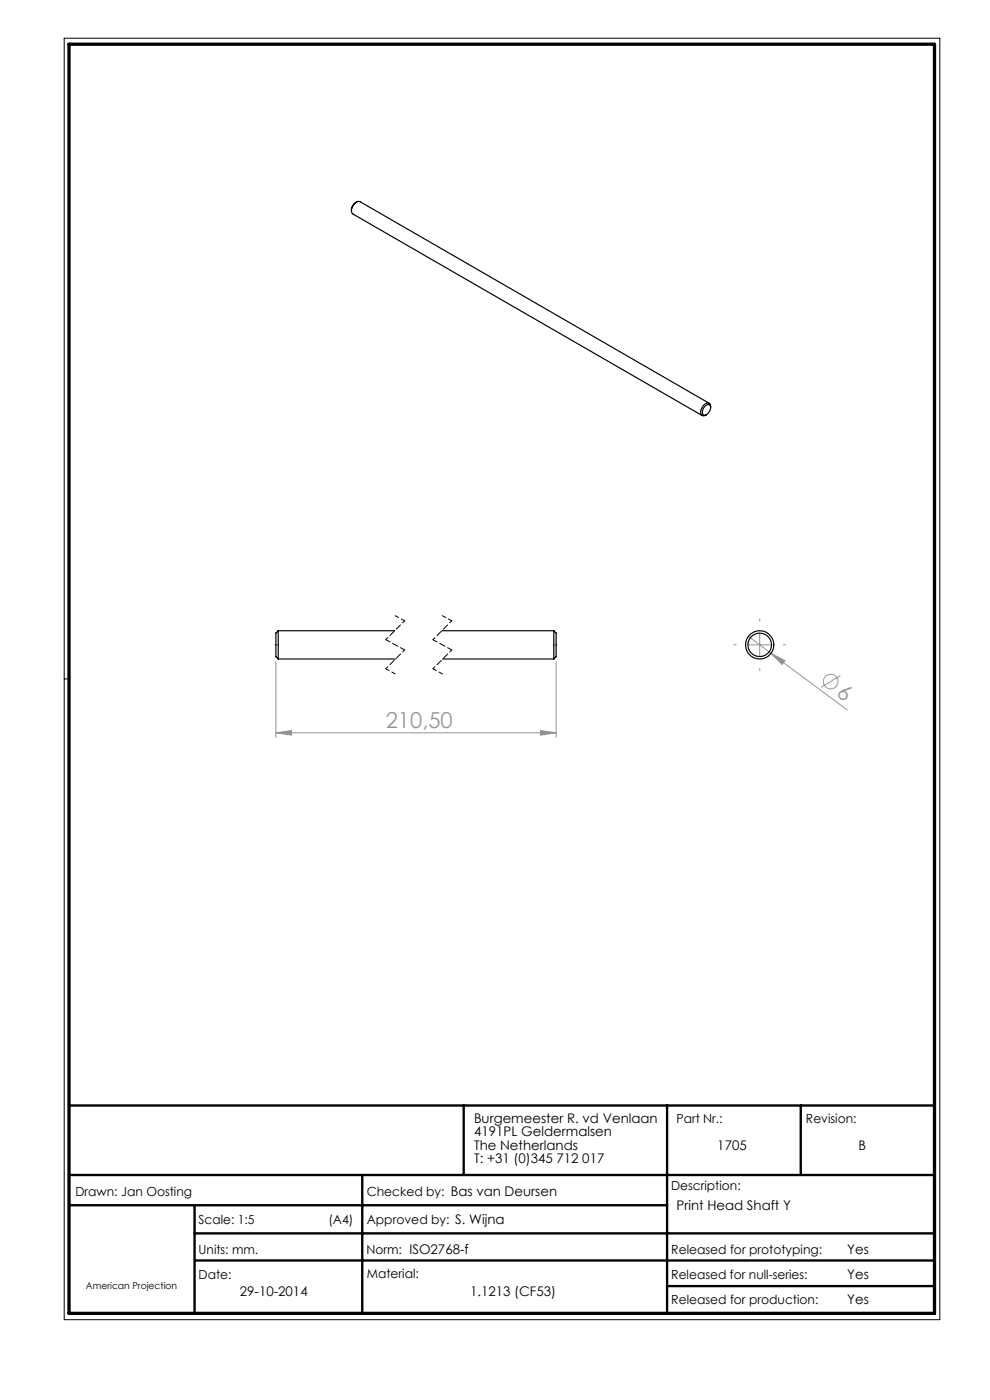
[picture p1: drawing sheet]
<svg xmlns="http://www.w3.org/2000/svg" width="210mm" height="297mm" viewBox="0 0 210 297" stroke-linecap="round" stroke-linejoin="round" font-family="sans-serif">
<path d="M13.6 8.1h185.8v271.9h-185.8zM14.6 144h-1" fill="none" stroke="#000" stroke-width=".21"/>
<path d="M14.6 234.5h183.6M98.4 234.5v14.8M141.5 234.5v44.1M169.9 234.5v14.8M14.6 249.3h183.6M14.6 255.7h126.9M41.3 255.7v22.9M76.8 249.3v29.3M41.3 261.7h156.9M41.4 267.4h156.8M141.5 272.8h56.7" fill="none" stroke="#000" stroke-width=".5"/>
<path d="M14.6 9.4h183.6v269.2h-183.6z" fill="none" stroke="#000" stroke-width=".7"/>
<g fill="none" stroke="#959595" stroke-width=".21">
<path d="M158.6 136.8h5.1M158.8 135l4.7 3.6M161.1 134.3v5M163.5 138.6l3 1.6-.6 .8zM163.5 138.6l16.2 12M58.5 155.5l3.3-.5v1zM58.5 140.3v16.2M58.5 155.5h59.5M114.7 155l3.3 .5-3.3 .5zM118 140.3v16.2M178.3 143.3l-4.1 2.5"/>
<circle cx="176.2" cy="144.6" r="1.56"/>
</g>
<path d="M83.8 130.6l2 1.1M93.8 130.6l2 1.1M81.8 141.9l2 1.1M91.8 141.9l2 1.1" fill="none" stroke="#000" stroke-width=".21" stroke-dasharray="1.3 .6" stroke-dashoffset=".4"/>
<path d="M85.8 131.7l-4 4M85.8 137.9l-4 4M95.8 131.7l-4 4M95.8 137.9l-4 4" fill="none" stroke="#000" stroke-width=".21" stroke-dasharray="1.3 .6" stroke-dashoffset=".7"/>
<path d="M81.8 135.7l4 2.2M91.8 135.7l4 2.2" fill="none" stroke="#000" stroke-width=".21" stroke-dasharray="1.3 .6" stroke-dashoffset=".3"/>
<path d="M156.2 136.8h-.5M161.2 131.8v-.5M166.2 136.8h.5M161.2 141.8v.5" fill="none" stroke="#959595" stroke-width=".21" stroke-dasharray="15.2 1.3 1.3 1.3"/>
<g fill="#959595">
<path d="M163.5 138.6l3 1.6-.6 .8z"/>
<path d="M58.5 155.5l3.3-.5v1zM114.7 155l3.3 .5-3.3 .5z"/>
</g>
<g fill="none" stroke="#000" stroke-width=".25">
<path d="M75.6 42.9a1.95 1.95 0 0 0-1.1 1.8M149.5 86.2a.68 .68 0 0 1 1.1-.3 .68 .68 0 0 1 0 1.1 1.22 1.22 0 0 1-1.4 1 1.46 1.46 0 0 1 .3-1.8zM150.4 85.5l-74-42.7a1.8 1.8 0 0 0-1.8 2.4l74.3 43M150.7 86.4a.73 .73 0 0 0-.3-.9 .73 .73 0 0 0-1 .3 1.83 1.83 0 0 0-.5 2.3l.3 .1 .7-.2M59 133.8v6M59 133.8l-.5 .5v5l.5 .5M59 139.8h24.9M59 133.8h24.7M93.7 133.8h23.8M93.9 139.8h23.6M117.5 133.8v6M117.5 133.8l.5 .5v5l-.5 .5"/>
<circle cx="161.1" cy="136.8" r="3"/>
<circle cx="161.2" cy="136.8" r="2.49"/>
</g>
<g font-size="4.7" fill="#959595">
<text x="177.3" y="147.5" transform="rotate(37 177.3 147.5)">6</text>
<text x="81.8" y="154.4">210,50</text>
</g>
<g font-size="2.8">
<text x="100.5" y="238.2">Burgemeester R. vd Venlaan</text>
<text x="100.5" y="241.1">4191PL Geldermalsen</text>
<text x="100.5" y="243.9">The Netherlands</text>
<text x="152.2" y="243.9">1705</text>
<text x="182.1" y="243.9">B</text>
<text x="100.5" y="246.7">T: +31 (0)345 712 017</text>
<text x="143.5" y="256.7">Print Head Shaft Y</text>
<text x="179.7" y="266">Yes</text>
<text x="50.9" y="275">29-10-2014</text>
<text x="99.7" y="275">1.1213 (CF53)</text>
<text x="179.7" y="271.4">Yes</text>
<text x="179.7" y="276.6">Yes</text>
</g>
<g font-size="2.7">
<text x="143.5" y="238.2">Part Nr.:</text>
<text x="171" y="238.2">Revision:</text>
<text x="16" y="253.7">Drawn: Jan Oosting</text>
<text x="77.8" y="253.7">Checked by: Bas van Deursen</text>
<text x="142.4" y="252.5">Description:</text>
<text x="42.1" y="259.7">Scale: 1:5</text>
<text x="69.7" y="259.7">(A4)</text>
<text x="77.8" y="259.7">Approved by: S. Wijna</text>
<text x="42.1" y="266">Units: mm.</text>
<text x="77.7" y="266">Norm: ISO2768-f</text>
<text x="142.4" y="266">Released for prototyping:</text>
<text x="42.1" y="271.3">Date:</text>
<text x="77.8" y="271">Material:</text>
<text x="142.4" y="271.3">Released for null-series:</text>
<text x="142.4" y="276.6">Released for production:</text>
</g>
<text font-size="2" x="18.2" y="273.4">American Projection</text>
</svg>
